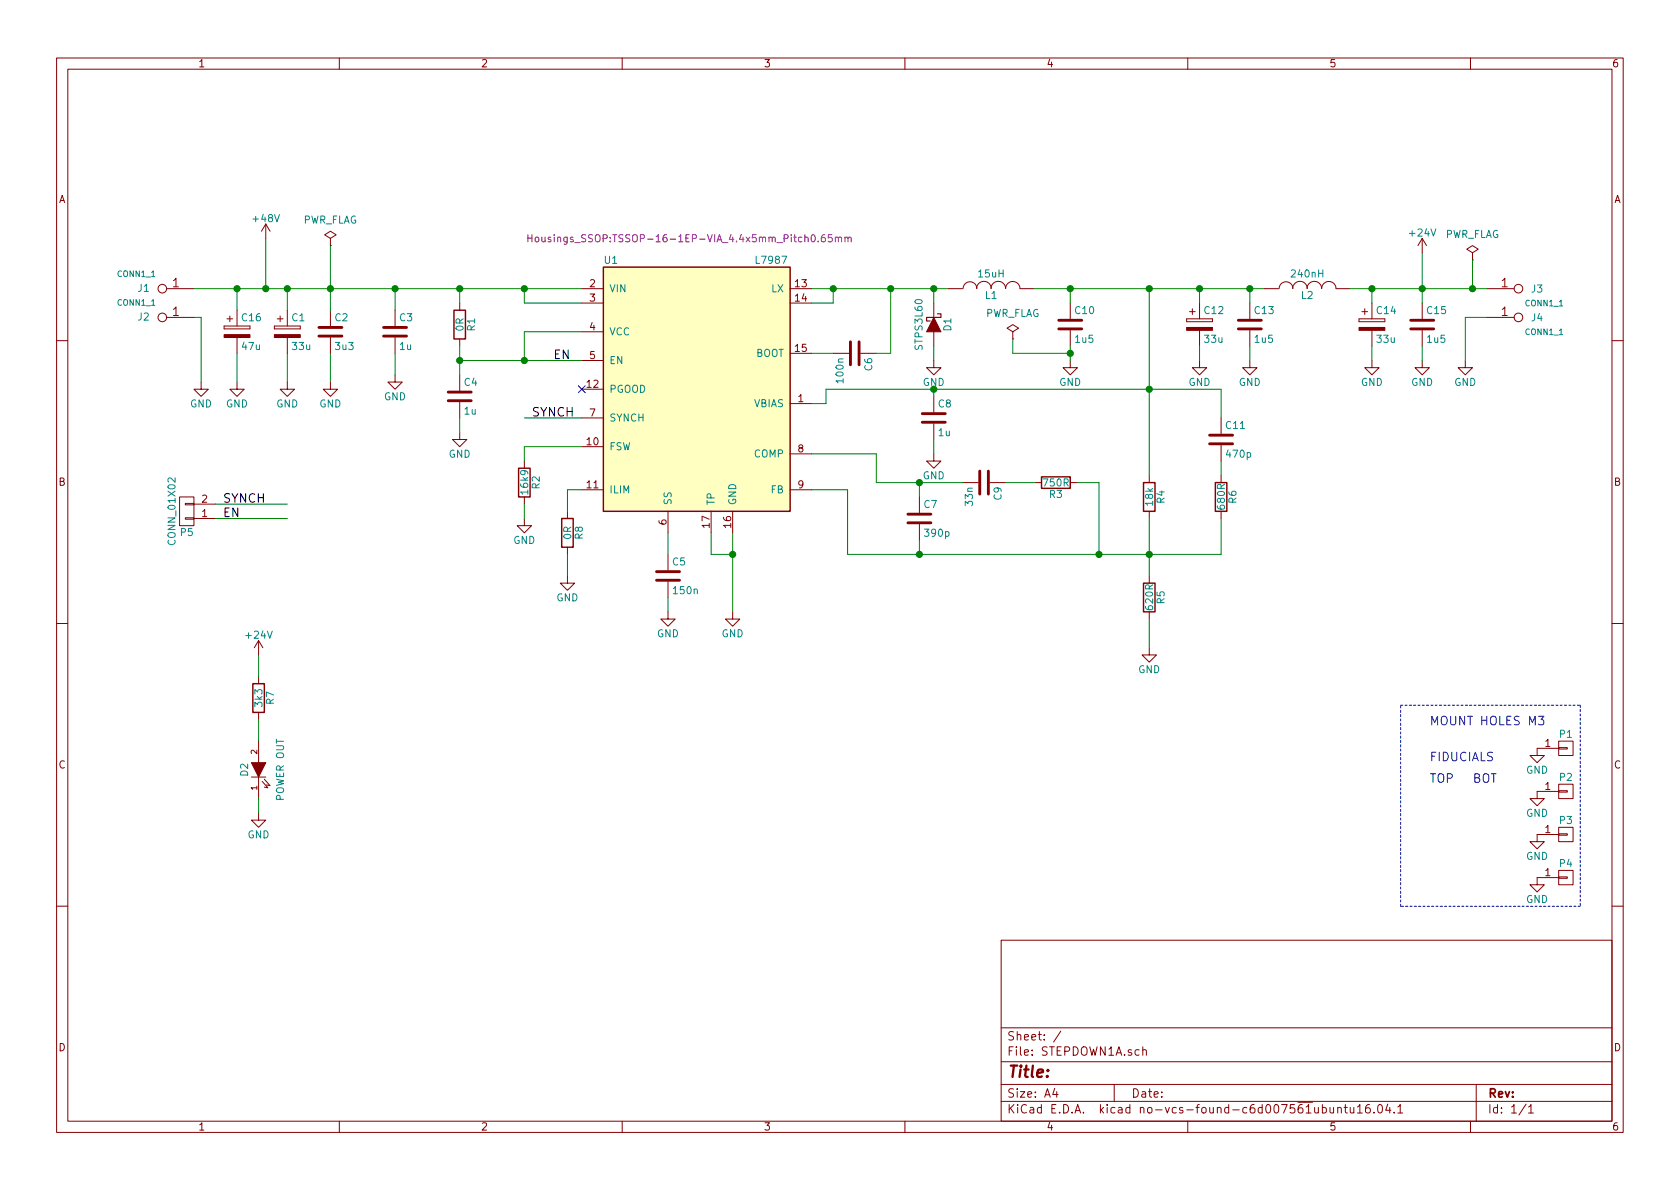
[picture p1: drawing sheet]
EESchema Schematic File Version 4
LIBS:STEPDOWN1A-cache
EELAYER 26 0
EELAYER END
$Descr A4 11693 8268
encoding utf-8
Sheet 1 1
Title ""
Date ""
Rev ""
Comp ""
Comment1 ""
Comment2 ""
Comment3 ""
Comment4 ""
$EndDescr
$Comp
L power:GND #PWR01
U 1 1
P 10700 5200
F 0 "#PWR01" H 10700 4950 50  0001 C CNN
F 1 "GND" H 10700 5050 50  0000 C CNN
F 2 "" H 10700 5200 50  0000 C CNN
F 3 "" H 10700 5200 50  0000 C CNN
	1    10700 5200
	1    0    0    -1  
$EndComp
$Comp
L STEPDOWN1A-rescue:CONN_01X01-RESCUE-STEPDOWN1A P1
U 1 1
P 10900 5200
F 0 "P1" H 10900 5300 50  0000 C CNN
F 1 "_NC" V 11000 5200 50  0001 C CNN
F 2 "Mounting_Holes:MountingHole_3.2mm_M3_DIN965_Pad" H 10900 5200 50  0001 C CNN
F 3 "" H 10900 5200 50  0000 C CNN
	1    10900 5200
	1    0    0    -1  
$EndComp
$Comp
L power:GND #PWR02
U 1 1
P 10700 5500
F 0 "#PWR02" H 10700 5250 50  0001 C CNN
F 1 "GND" H 10700 5350 50  0000 C CNN
F 2 "" H 10700 5500 50  0000 C CNN
F 3 "" H 10700 5500 50  0000 C CNN
	1    10700 5500
	1    0    0    -1  
$EndComp
$Comp
L STEPDOWN1A-rescue:CONN_01X01-RESCUE-STEPDOWN1A P2
U 1 1
P 10900 5500
F 0 "P2" H 10900 5600 50  0000 C CNN
F 1 "_NC" V 11000 5500 50  0001 C CNN
F 2 "Mounting_Holes:MountingHole_3.2mm_M3_DIN965_Pad" H 10900 5500 50  0001 C CNN
F 3 "" H 10900 5500 50  0000 C CNN
	1    10900 5500
	1    0    0    -1  
$EndComp
$Comp
L power:GND #PWR03
U 1 1
P 10700 5800
F 0 "#PWR03" H 10700 5550 50  0001 C CNN
F 1 "GND" H 10700 5650 50  0000 C CNN
F 2 "" H 10700 5800 50  0000 C CNN
F 3 "" H 10700 5800 50  0000 C CNN
	1    10700 5800
	1    0    0    -1  
$EndComp
$Comp
L STEPDOWN1A-rescue:CONN_01X01-RESCUE-STEPDOWN1A P3
U 1 1
P 10900 5800
F 0 "P3" H 10900 5900 50  0000 C CNN
F 1 "_NC" V 11000 5800 50  0001 C CNN
F 2 "Mounting_Holes:MountingHole_3.2mm_M3_DIN965_Pad" H 10900 5800 50  0001 C CNN
F 3 "" H 10900 5800 50  0000 C CNN
	1    10900 5800
	1    0    0    -1  
$EndComp
$Comp
L power:GND #PWR04
U 1 1
P 10700 6100
F 0 "#PWR04" H 10700 5850 50  0001 C CNN
F 1 "GND" H 10700 5950 50  0000 C CNN
F 2 "" H 10700 6100 50  0000 C CNN
F 3 "" H 10700 6100 50  0000 C CNN
	1    10700 6100
	1    0    0    -1  
$EndComp
$Comp
L STEPDOWN1A-rescue:CONN_01X01-RESCUE-STEPDOWN1A P4
U 1 1
P 10900 6100
F 0 "P4" H 10900 6200 50  0000 C CNN
F 1 "_NC" V 11000 6100 50  0001 C CNN
F 2 "Mounting_Holes:MountingHole_3.2mm_M3_DIN965_Pad" H 10900 6100 50  0001 C CNN
F 3 "" H 10900 6100 50  0000 C CNN
	1    10900 6100
	1    0    0    -1  
$EndComp
Text Notes 9950 5450 0    60   ~ 0
TOP
Text Notes 10250 5450 0    60   ~ 0
BOT\n
Text Notes 9950 5300 0    60   ~ 0
FIDUCIALS\n
Text Notes 9950 5050 0    60   ~ 0
MOUNT HOLES M3\n
Wire Notes Line
	11000 4900 11000 6300
Wire Notes Line
	11000 6300 9750 6300
Wire Notes Line
	9750 6300 9750 4900
Wire Notes Line
	9750 4900 11000 4900
$Comp
L STEPDOWN1A-rescue:C-RESCUE-STEPDOWN1A C3
U 1 1
P 2750 2300
F 0 "C3" H 2775 2400 50  0000 L CNN
F 1 "1u" H 2775 2200 50  0000 L CNN
F 2 "Capacitors_SMD:C_0805" H 2788 2150 50  0001 C CNN
F 3 "" H 2750 2300 50  0000 C CNN
	1    2750 2300
	1    0    0    -1  
$EndComp
$Comp
L STEPDOWN1A-rescue:C-RESCUE-STEPDOWN1A C4
U 1 1
P 3200 2750
F 0 "C4" H 3225 2850 50  0000 L CNN
F 1 "1u" H 3225 2650 50  0000 L CNN
F 2 "Capacitors_SMD:C_0805" H 3238 2600 50  0001 C CNN
F 3 "" H 3200 2750 50  0000 C CNN
	1    3200 2750
	1    0    0    -1  
$EndComp
$Comp
L STEPDOWN1A-rescue:C-RESCUE-STEPDOWN1A C2
U 1 1
P 2300 2300
F 0 "C2" H 2325 2400 50  0000 L CNN
F 1 "3u3" H 2325 2200 50  0000 L CNN
F 2 "Capacitors_SMD:C_0805" H 2338 2150 50  0001 C CNN
F 3 "" H 2300 2300 50  0000 C CNN
	1    2300 2300
	1    0    0    -1  
$EndComp
$Comp
L STEPDOWN1A-rescue:C-RESCUE-STEPDOWN1A C6
U 1 1
P 5950 2450
F 0 "C6" H 5975 2550 50  0000 L CNN
F 1 "100n" H 5975 2350 50  0000 L CNN
F 2 "Capacitors_SMD:C_0805" H 5988 2300 50  0001 C CNN
F 3 "" H 5950 2450 50  0000 C CNN
	1    5950 2450
	0    1    1    0   
$EndComp
$Comp
L STEPDOWN1A-rescue:C-RESCUE-STEPDOWN1A C10
U 1 1
P 7450 2250
F 0 "C10" H 7475 2350 50  0000 L CNN
F 1 "1u5" H 7475 2150 50  0000 L CNN
F 2 "Capacitors_SMD:C_1206" H 7488 2100 50  0001 C CNN
F 3 "" H 7450 2250 50  0000 C CNN
	1    7450 2250
	1    0    0    -1  
$EndComp
$Comp
L STEPDOWN1A-rescue:C-RESCUE-STEPDOWN1A C8
U 1 1
P 6500 2900
F 0 "C8" H 6525 3000 50  0000 L CNN
F 1 "1u" H 6525 2800 50  0000 L CNN
F 2 "Capacitors_SMD:C_0805" H 6538 2750 50  0001 C CNN
F 3 "" H 6500 2900 50  0000 C CNN
	1    6500 2900
	1    0    0    -1  
$EndComp
$Comp
L STEPDOWN1A-rescue:C-RESCUE-STEPDOWN1A C7
U 1 1
P 6400 3600
F 0 "C7" H 6425 3700 50  0000 L CNN
F 1 "390p" H 6425 3500 50  0000 L CNN
F 2 "Capacitors_SMD:C_0805" H 6438 3450 50  0001 C CNN
F 3 "" H 6400 3600 50  0000 C CNN
	1    6400 3600
	1    0    0    -1  
$EndComp
$Comp
L STEPDOWN1A-rescue:C-RESCUE-STEPDOWN1A C11
U 1 1
P 8500 3050
F 0 "C11" H 8525 3150 50  0000 L CNN
F 1 "470p" H 8525 2950 50  0000 L CNN
F 2 "Capacitors_SMD:C_0805" H 8538 2900 50  0001 C CNN
F 3 "" H 8500 3050 50  0000 C CNN
	1    8500 3050
	1    0    0    -1  
$EndComp
$Comp
L STEPDOWN1A-rescue:C-RESCUE-STEPDOWN1A C9
U 1 1
P 6850 3350
F 0 "C9" H 6875 3450 50  0000 L CNN
F 1 "33n" H 6875 3250 50  0000 L CNN
F 2 "Capacitors_SMD:C_0805" H 6888 3200 50  0001 C CNN
F 3 "" H 6850 3350 50  0000 C CNN
	1    6850 3350
	0    1    1    0   
$EndComp
$Comp
L STEPDOWN1A-rescue:C-RESCUE-STEPDOWN1A C5
U 1 1
P 4650 4000
F 0 "C5" H 4675 4100 50  0000 L CNN
F 1 "150n" H 4675 3900 50  0000 L CNN
F 2 "Capacitors_SMD:C_0805" H 4688 3850 50  0001 C CNN
F 3 "" H 4650 4000 50  0000 C CNN
	1    4650 4000
	1    0    0    -1  
$EndComp
$Comp
L STEPDOWN1A-rescue:R-RESCUE-STEPDOWN1A R1
U 1 1
P 3200 2250
F 0 "R1" V 3280 2250 50  0000 C CNN
F 1 "0R" V 3200 2250 50  0000 C CNN
F 2 "Resistors_SMD:R_0805" V 3130 2250 50  0001 C CNN
F 3 "" H 3200 2250 50  0000 C CNN
	1    3200 2250
	1    0    0    -1  
$EndComp
$Comp
L STEPDOWN1A-rescue:R-RESCUE-STEPDOWN1A R2
U 1 1
P 3650 3350
F 0 "R2" V 3730 3350 50  0000 C CNN
F 1 "16k9" V 3650 3350 50  0000 C CNN
F 2 "Resistors_SMD:R_0805" V 3580 3350 50  0001 C CNN
F 3 "" H 3650 3350 50  0000 C CNN
	1    3650 3350
	1    0    0    -1  
$EndComp
$Comp
L STEPDOWN1A-rescue:R-RESCUE-STEPDOWN1A R3
U 1 1
P 7350 3350
F 0 "R3" V 7430 3350 50  0000 C CNN
F 1 "750R" V 7350 3350 50  0000 C CNN
F 2 "Resistors_SMD:R_0805" V 7280 3350 50  0001 C CNN
F 3 "" H 7350 3350 50  0000 C CNN
	1    7350 3350
	0    1    1    0   
$EndComp
$Comp
L STEPDOWN1A-rescue:R-RESCUE-STEPDOWN1A R4
U 1 1
P 8000 3450
F 0 "R4" V 8080 3450 50  0000 C CNN
F 1 "18k" V 8000 3450 50  0000 C CNN
F 2 "Resistors_SMD:R_0805" V 7930 3450 50  0001 C CNN
F 3 "" H 8000 3450 50  0000 C CNN
	1    8000 3450
	1    0    0    -1  
$EndComp
$Comp
L STEPDOWN1A-rescue:R-RESCUE-STEPDOWN1A R5
U 1 1
P 8000 4150
F 0 "R5" V 8080 4150 50  0000 C CNN
F 1 "620R" V 8000 4150 50  0000 C CNN
F 2 "Resistors_SMD:R_0805" V 7930 4150 50  0001 C CNN
F 3 "" H 8000 4150 50  0000 C CNN
	1    8000 4150
	1    0    0    -1  
$EndComp
$Comp
L STEPDOWN1A-rescue:R-RESCUE-STEPDOWN1A R6
U 1 1
P 8500 3450
F 0 "R6" V 8580 3450 50  0000 C CNN
F 1 "680R" V 8500 3450 50  0000 C CNN
F 2 "Resistors_SMD:R_0805" V 8430 3450 50  0001 C CNN
F 3 "" H 8500 3450 50  0000 C CNN
	1    8500 3450
	1    0    0    -1  
$EndComp
$Comp
L STEPDOWN1A-rescue:INDUCTOR-RESCUE-STEPDOWN1A L1
U 1 1
P 6900 2000
F 0 "L1" V 6850 2000 50  0000 C CNN
F 1 "15uH" V 7000 2000 50  0000 C CNN
F 2 "Inductors:SELF-WE-PD-XXL" H 6900 2000 50  0001 C CNN
F 3 "" H 6900 2000 50  0000 C CNN
	1    6900 2000
	0    -1   -1   0   
$EndComp
Wire Wire Line
	1350 2000 1650 2000
Wire Wire Line
	3200 2500 3650 2500
Wire Wire Line
	3200 2400 3200 2500
Wire Wire Line
	2750 2150 2750 2000
Connection ~ 2750 2000
Wire Wire Line
	2300 1700 2300 2000
Connection ~ 2300 2000
Wire Wire Line
	2000 2150 2000 2000
Connection ~ 2000 2000
Wire Wire Line
	5650 2100 5800 2100
Wire Wire Line
	5800 2100 5800 2000
Wire Wire Line
	5650 2000 5800 2000
Connection ~ 5800 2000
Connection ~ 7450 2000
$Comp
L STEPDOWN1A-rescue:D_Schottky-RESCUE-STEPDOWN1A D1
U 1 1
P 6500 2250
F 0 "D1" H 6500 2350 50  0000 C CNN
F 1 "STPS3L60" H 6500 2150 50  0000 C CNN
F 2 "Diodes_SMD:DO-214AB" H 6500 2250 50  0001 C CNN
F 3 "" H 6500 2250 50  0000 C CNN
	1    6500 2250
	0    1    1    0   
$EndComp
Wire Wire Line
	6500 2100 6500 2000
Connection ~ 6500 2000
Wire Wire Line
	5650 2450 5800 2450
Wire Wire Line
	6100 2450 6200 2450
Wire Wire Line
	6200 2450 6200 2000
Connection ~ 6200 2000
Wire Wire Line
	5650 2800 5750 2800
Wire Wire Line
	5750 2800 5750 2700
Wire Wire Line
	5750 2700 6500 2700
Wire Wire Line
	4650 3700 4650 3850
Wire Wire Line
	8500 2700 8500 2900
Wire Wire Line
	4950 3700 4950 3850
Wire Wire Line
	4950 3850 5100 3850
Wire Wire Line
	5100 3700 5100 3850
Connection ~ 5100 3850
$Comp
L power:GND #PWR05
U 1 1
P 3650 3600
F 0 "#PWR05" H 3650 3350 50  0001 C CNN
F 1 "GND" H 3650 3450 50  0000 C CNN
F 2 "" H 3650 3600 50  0000 C CNN
F 3 "" H 3650 3600 50  0000 C CNN
	1    3650 3600
	1    0    0    -1  
$EndComp
$Comp
L power:GND #PWR06
U 1 1
P 8000 4500
F 0 "#PWR06" H 8000 4250 50  0001 C CNN
F 1 "GND" H 8000 4350 50  0000 C CNN
F 2 "" H 8000 4500 50  0000 C CNN
F 3 "" H 8000 4500 50  0000 C CNN
	1    8000 4500
	1    0    0    -1  
$EndComp
$Comp
L power:GND #PWR07
U 1 1
P 5100 4250
F 0 "#PWR07" H 5100 4000 50  0001 C CNN
F 1 "GND" H 5100 4100 50  0000 C CNN
F 2 "" H 5100 4250 50  0000 C CNN
F 3 "" H 5100 4250 50  0000 C CNN
	1    5100 4250
	1    0    0    -1  
$EndComp
Wire Wire Line
	3650 3200 3650 3100
Wire Wire Line
	3650 3100 4050 3100
Wire Wire Line
	3650 3500 3650 3600
$Comp
L power:GND #PWR08
U 1 1
P 4650 4250
F 0 "#PWR08" H 4650 4000 50  0001 C CNN
F 1 "GND" H 4650 4100 50  0000 C CNN
F 2 "" H 4650 4250 50  0000 C CNN
F 3 "" H 4650 4250 50  0000 C CNN
	1    4650 4250
	1    0    0    -1  
$EndComp
Wire Wire Line
	4650 4250 4650 4150
$Comp
L power:GND #PWR09
U 1 1
P 3200 3000
F 0 "#PWR09" H 3200 2750 50  0001 C CNN
F 1 "GND" H 3200 2850 50  0000 C CNN
F 2 "" H 3200 3000 50  0000 C CNN
F 3 "" H 3200 3000 50  0000 C CNN
	1    3200 3000
	1    0    0    -1  
$EndComp
Wire Wire Line
	3200 3000 3200 2900
$Comp
L power:GND #PWR010
U 1 1
P 2750 2600
F 0 "#PWR010" H 2750 2350 50  0001 C CNN
F 1 "GND" H 2750 2450 50  0000 C CNN
F 2 "" H 2750 2600 50  0000 C CNN
F 3 "" H 2750 2600 50  0000 C CNN
	1    2750 2600
	1    0    0    -1  
$EndComp
Wire Wire Line
	2750 2600 2750 2450
NoConn ~ 4050 2700
Wire Wire Line
	1850 2000 1850 1650
$Comp
L power:+48V #PWR011
U 1 1
P 1850 1650
F 0 "#PWR011" H 1850 1500 50  0001 C CNN
F 1 "+48V" H 1850 1790 50  0000 C CNN
F 2 "" H 1850 1650 50  0000 C CNN
F 3 "" H 1850 1650 50  0000 C CNN
	1    1850 1650
	1    0    0    -1  
$EndComp
$Comp
L power:+24V #PWR012
U 1 1
P 9900 1750
F 0 "#PWR012" H 9900 1600 50  0001 C CNN
F 1 "+24V" H 9900 1890 50  0000 C CNN
F 2 "" H 9900 1750 50  0000 C CNN
F 3 "" H 9900 1750 50  0000 C CNN
	1    9900 1750
	1    0    0    -1  
$EndComp
Wire Wire Line
	7450 2400 7450 2450
Wire Wire Line
	6500 2500 6500 2400
Wire Wire Line
	2300 2650 2300 2450
Wire Wire Line
	2000 2650 2000 2450
Wire Wire Line
	7650 3850 7650 3350
Wire Wire Line
	7650 3350 7500 3350
Wire Wire Line
	7200 3350 7000 3350
Wire Wire Line
	6400 3450 6400 3350
Wire Wire Line
	6100 3350 6400 3350
Wire Wire Line
	6400 3750 6400 3850
Wire Wire Line
	5900 3850 6400 3850
Connection ~ 7650 3850
Wire Wire Line
	5900 3850 5900 3400
Wire Wire Line
	5900 3400 5650 3400
Connection ~ 6400 3850
Wire Wire Line
	5650 3150 6100 3150
Wire Wire Line
	6100 3150 6100 3350
Connection ~ 6400 3350
Wire Wire Line
	6500 2750 6500 2700
Connection ~ 6500 2700
$Comp
L power:GND #PWR013
U 1 1
P 6500 3150
F 0 "#PWR013" H 6500 2900 50  0001 C CNN
F 1 "GND" H 6500 3000 50  0000 C CNN
F 2 "" H 6500 3150 50  0000 C CNN
F 3 "" H 6500 3150 50  0000 C CNN
	1    6500 3150
	1    0    0    -1  
$EndComp
Wire Wire Line
	6500 3150 6500 3050
$Comp
L power:GND #PWR014
U 1 1
P 7450 2500
F 0 "#PWR014" H 7450 2250 50  0001 C CNN
F 1 "GND" H 7450 2350 50  0000 C CNN
F 2 "" H 7450 2500 50  0000 C CNN
F 3 "" H 7450 2500 50  0000 C CNN
	1    7450 2500
	1    0    0    -1  
$EndComp
$Comp
L power:PWR_FLAG #FLG015
U 1 1
P 10250 1800
F 0 "#FLG015" H 10250 1895 50  0001 C CNN
F 1 "PWR_FLAG" H 10250 1980 50  0000 C CNN
F 2 "" H 10250 1800 50  0000 C CNN
F 3 "" H 10250 1800 50  0000 C CNN
	1    10250 1800
	1    0    0    -1  
$EndComp
$Comp
L power:PWR_FLAG #FLG016
U 1 1
P 2300 1700
F 0 "#FLG016" H 2300 1795 50  0001 C CNN
F 1 "PWR_FLAG" H 2300 1880 50  0000 C CNN
F 2 "" H 2300 1700 50  0000 C CNN
F 3 "" H 2300 1700 50  0000 C CNN
	1    2300 1700
	1    0    0    -1  
$EndComp
Wire Wire Line
	8500 3200 8500 3300
Wire Wire Line
	8500 3850 8500 3600
Wire Wire Line
	4050 2900 3650 2900
Text Label 3700 2900 0    60   ~ 0
SYNCH
Text Label 1550 3500 0    60   ~ 0
SYNCH
$Comp
L power:GND #PWR017
U 1 1
P 9550 2500
F 0 "#PWR017" H 9550 2250 50  0001 C CNN
F 1 "GND" H 9550 2350 50  0000 C CNN
F 2 "" H 9550 2500 50  0000 C CNN
F 3 "" H 9550 2500 50  0000 C CNN
	1    9550 2500
	1    0    0    -1  
$EndComp
Connection ~ 1850 2000
$Comp
L STEPDOWN1A-rescue:R-RESCUE-STEPDOWN1A R7
U 1 1
P 1800 4850
F 0 "R7" V 1880 4850 50  0000 C CNN
F 1 "3k3" V 1800 4850 50  0000 C CNN
F 2 "Resistors_SMD:R_0805" V 1730 4850 50  0001 C CNN
F 3 "" H 1800 4850 50  0000 C CNN
	1    1800 4850
	1    0    0    -1  
$EndComp
$Comp
L STEPDOWN1A-rescue:LED-RESCUE-STEPDOWN1A D2
U 1 1
P 1800 5350
F 0 "D2" H 1800 5450 50  0000 C CNN
F 1 "POWER OUT" H 1800 5200 50  0000 C CNN
F 2 "LEDs:LED_0805" H 1800 5350 50  0001 C CNN
F 3 "" H 1800 5350 50  0000 C CNN
	1    1800 5350
	0    -1   -1   0   
$EndComp
Wire Wire Line
	1800 5150 1800 5000
$Comp
L power:GND #PWR018
U 1 1
P 1800 5650
F 0 "#PWR018" H 1800 5400 50  0001 C CNN
F 1 "GND" H 1800 5500 50  0000 C CNN
F 2 "" H 1800 5650 50  0000 C CNN
F 3 "" H 1800 5650 50  0000 C CNN
	1    1800 5650
	1    0    0    -1  
$EndComp
Wire Wire Line
	1800 5650 1800 5550
$Comp
L power:+24V #PWR019
U 1 1
P 1800 4550
F 0 "#PWR019" H 1800 4400 50  0001 C CNN
F 1 "+24V" H 1800 4690 50  0000 C CNN
F 2 "" H 1800 4550 50  0000 C CNN
F 3 "" H 1800 4550 50  0000 C CNN
	1    1800 4550
	1    0    0    -1  
$EndComp
Wire Wire Line
	1800 4700 1800 4550
$Comp
L STEPDOWN1A-rescue:CONN1_1-RESCUE-STEPDOWN1A J1
U 1 1
P 1050 1950
F 0 "J1" H 1100 2000 50  0000 C CNN
F 1 "CONN1_1" H 1150 1900 40  0000 C CNN
F 2 "Connect:WAGO256" H 1100 1900 60  0001 C CNN
F 3 "" H 1100 1900 60  0000 C CNN
	1    1050 1950
	-1   0    0    1   
$EndComp
$Comp
L STEPDOWN1A-rescue:CONN1_1-RESCUE-STEPDOWN1A J2
U 1 1
P 1050 2150
F 0 "J2" H 1100 2200 50  0000 C CNN
F 1 "CONN1_1" H 1150 2100 40  0000 C CNN
F 2 "Connect:WAGO256" H 1100 2100 60  0001 C CNN
F 3 "" H 1100 2100 60  0000 C CNN
	1    1050 2150
	-1   0    0    1   
$EndComp
Wire Wire Line
	1350 2200 1400 2200
Wire Wire Line
	1400 2200 1400 2650
$Comp
L STEPDOWN1A-rescue:CONN1_1-RESCUE-STEPDOWN1A J3
U 1 1
P 10650 2050
F 0 "J3" H 10700 2100 50  0000 C CNN
F 1 "CONN1_1" H 10750 2000 40  0000 C CNN
F 2 "Connect:WAGO256" H 10700 2000 60  0001 C CNN
F 3 "" H 10700 2000 60  0000 C CNN
	1    10650 2050
	1    0    0    -1  
$EndComp
$Comp
L STEPDOWN1A-rescue:CONN1_1-RESCUE-STEPDOWN1A J4
U 1 1
P 10650 2250
F 0 "J4" H 10700 2300 50  0000 C CNN
F 1 "CONN1_1" H 10750 2200 40  0000 C CNN
F 2 "Connect:WAGO256" H 10700 2200 60  0001 C CNN
F 3 "" H 10700 2200 60  0000 C CNN
	1    10650 2250
	1    0    0    -1  
$EndComp
$Comp
L STEPDOWN1A-rescue:R-RESCUE-STEPDOWN1A R8
U 1 1
P 3950 3700
F 0 "R8" V 4030 3700 50  0000 C CNN
F 1 "0R" V 3950 3700 50  0000 C CNN
F 2 "Resistors_SMD:R_0805" V 3880 3700 50  0001 C CNN
F 3 "" H 3950 3700 50  0000 C CNN
	1    3950 3700
	1    0    0    -1  
$EndComp
$Comp
L power:GND #PWR020
U 1 1
P 3950 4000
F 0 "#PWR020" H 3950 3750 50  0001 C CNN
F 1 "GND" H 3950 3850 50  0000 C CNN
F 2 "" H 3950 4000 50  0000 C CNN
F 3 "" H 3950 4000 50  0000 C CNN
	1    3950 4000
	1    0    0    -1  
$EndComp
Wire Wire Line
	3950 3550 3950 3400
Wire Wire Line
	3950 3400 4050 3400
Wire Wire Line
	3950 3850 3950 4000
$Comp
L power:GND #PWR021
U 1 1
P 2300 2650
F 0 "#PWR021" H 2300 2400 50  0001 C CNN
F 1 "GND" H 2300 2500 50  0000 C CNN
F 2 "" H 2300 2650 50  0000 C CNN
F 3 "" H 2300 2650 50  0000 C CNN
	1    2300 2650
	1    0    0    -1  
$EndComp
$Comp
L power:GND #PWR022
U 1 1
P 2000 2650
F 0 "#PWR022" H 2000 2400 50  0001 C CNN
F 1 "GND" H 2000 2500 50  0000 C CNN
F 2 "" H 2000 2650 50  0000 C CNN
F 3 "" H 2000 2650 50  0000 C CNN
	1    2000 2650
	1    0    0    -1  
$EndComp
$Comp
L power:GND #PWR023
U 1 1
P 1400 2650
F 0 "#PWR023" H 1400 2400 50  0001 C CNN
F 1 "GND" H 1400 2500 50  0000 C CNN
F 2 "" H 1400 2650 50  0000 C CNN
F 3 "" H 1400 2650 50  0000 C CNN
	1    1400 2650
	1    0    0    -1  
$EndComp
$Comp
L power:GND #PWR024
U 1 1
P 6500 2500
F 0 "#PWR024" H 6500 2250 50  0001 C CNN
F 1 "GND" H 6500 2350 50  0000 C CNN
F 2 "" H 6500 2500 50  0000 C CNN
F 3 "" H 6500 2500 50  0000 C CNN
	1    6500 2500
	1    0    0    -1  
$EndComp
$Comp
L power:PWR_FLAG #FLG025
U 1 1
P 7050 2350
F 0 "#FLG025" H 7050 2445 50  0001 C CNN
F 1 "PWR_FLAG" H 7050 2530 50  0000 C CNN
F 2 "" H 7050 2350 50  0000 C CNN
F 3 "" H 7050 2350 50  0000 C CNN
	1    7050 2350
	1    0    0    -1  
$EndComp
Wire Wire Line
	7050 2350 7050 2450
Wire Wire Line
	7050 2450 7450 2450
Connection ~ 7450 2450
$Comp
L STEPDOWN1A-rescue:L7987-RESCUE-STEPDOWN1A U1
U 1 1
P 4850 2700
F 0 "U1" H 4200 3600 50  0000 L CNN
F 1 "L7987" H 5250 3600 50  0000 L CNN
F 2 "Housings_SSOP:TSSOP-16-1EP-VIA_4.4x5mm_Pitch0.65mm" H 4800 3750 50  0000 C CNN
F 3 "" H 4850 2700 50  0000 C CNN
	1    4850 2700
	1    0    0    -1  
$EndComp
$Comp
L STEPDOWN1A-rescue:CP-RESCUE-STEPDOWN1A C1
U 1 1
P 2000 2300
F 0 "C1" H 2025 2400 50  0000 L CNN
F 1 "33u" H 2025 2200 50  0000 L CNN
F 2 "Capacitors_Tantalum_SMD:TantalC_SizeD_EIA-7343_HandSoldering" H 2038 2150 50  0001 C CNN
F 3 "" H 2000 2300 50  0000 C CNN
	1    2000 2300
	1    0    0    -1  
$EndComp
$Comp
L STEPDOWN1A-rescue:CP-RESCUE-STEPDOWN1A C12
U 1 1
P 8350 2250
F 0 "C12" H 8375 2350 50  0000 L CNN
F 1 "33u" H 8375 2150 50  0000 L CNN
F 2 "Capacitors_Tantalum_SMD:TantalC_SizeC_EIA-6032_HandSoldering" H 8388 2100 50  0001 C CNN
F 3 "" H 8350 2250 50  0000 C CNN
	1    8350 2250
	1    0    0    -1  
$EndComp
$Comp
L STEPDOWN1A-rescue:C-RESCUE-STEPDOWN1A C13
U 1 1
P 8700 2250
F 0 "C13" H 8725 2350 50  0000 L CNN
F 1 "1u5" H 8725 2150 50  0000 L CNN
F 2 "Capacitors_SMD:C_1206" H 8738 2100 50  0001 C CNN
F 3 "" H 8700 2250 50  0000 C CNN
	1    8700 2250
	1    0    0    -1  
$EndComp
Wire Wire Line
	10200 2200 10350 2200
Wire Wire Line
	8350 2100 8350 2000
Connection ~ 8350 2000
Wire Wire Line
	8700 2100 8700 2000
Connection ~ 8700 2000
$Comp
L power:GND #PWR026
U 1 1
P 8350 2500
F 0 "#PWR026" H 8350 2250 50  0001 C CNN
F 1 "GND" H 8350 2350 50  0000 C CNN
F 2 "" H 8350 2500 50  0000 C CNN
F 3 "" H 8350 2500 50  0000 C CNN
	1    8350 2500
	1    0    0    -1  
$EndComp
$Comp
L power:GND #PWR027
U 1 1
P 8700 2500
F 0 "#PWR027" H 8700 2250 50  0001 C CNN
F 1 "GND" H 8700 2350 50  0000 C CNN
F 2 "" H 8700 2500 50  0000 C CNN
F 3 "" H 8700 2500 50  0000 C CNN
	1    8700 2500
	1    0    0    -1  
$EndComp
Wire Wire Line
	8350 2500 8350 2400
Wire Wire Line
	8700 2500 8700 2400
$Comp
L STEPDOWN1A-rescue:INDUCTOR-RESCUE-STEPDOWN1A L2
U 1 1
P 9100 2000
F 0 "L2" V 9050 2000 50  0000 C CNN
F 1 "240nH" V 9200 2000 50  0000 C CNN
F 2 "Resistors_SMD:R_0805" H 9100 2000 50  0001 C CNN
F 3 "" H 9100 2000 50  0000 C CNN
	1    9100 2000
	0    -1   -1   0   
$EndComp
Wire Wire Line
	9400 2000 9550 2000
Wire Wire Line
	7200 2000 7450 2000
Connection ~ 8000 2700
Wire Wire Line
	8000 3600 8000 3850
Connection ~ 8000 3850
Wire Wire Line
	8000 4300 8000 4500
Text Label 1550 3600 0    60   ~ 0
EN
Wire Wire Line
	3200 2100 3200 2000
Connection ~ 3200 2000
Connection ~ 3200 2500
Wire Wire Line
	4050 2100 3650 2100
Wire Wire Line
	3650 2100 3650 2000
Connection ~ 3650 2000
Wire Wire Line
	4050 2300 3650 2300
Wire Wire Line
	3650 2300 3650 2500
Connection ~ 3650 2500
Text Label 3850 2500 0    60   ~ 0
EN
$Comp
L STEPDOWN1A-rescue:CONN_01X02-RESCUE-STEPDOWN1A P5
U 1 1
P 1300 3550
F 0 "P5" H 1300 3700 50  0000 C CNN
F 1 "CONN_01X02" V 1400 3550 50  0000 C CNN
F 2 "Pin_Headers:Pin_Header_Straight_1x02" H 1300 3550 50  0001 C CNN
F 3 "" H 1300 3550 50  0000 C CNN
	1    1300 3550
	-1   0    0    1   
$EndComp
Wire Wire Line
	1500 3600 2000 3600
Wire Wire Line
	1500 3500 2000 3500
$Comp
L STEPDOWN1A-rescue:CP-RESCUE-STEPDOWN1A C14
U 1 1
P 9550 2250
F 0 "C14" H 9575 2350 50  0000 L CNN
F 1 "33u" H 9575 2150 50  0000 L CNN
F 2 "Capacitors_Tantalum_SMD:TantalC_SizeC_EIA-6032_HandSoldering" H 9588 2100 50  0001 C CNN
F 3 "" H 9550 2250 50  0000 C CNN
	1    9550 2250
	1    0    0    -1  
$EndComp
$Comp
L STEPDOWN1A-rescue:C-RESCUE-STEPDOWN1A C15
U 1 1
P 9900 2250
F 0 "C15" H 9925 2350 50  0000 L CNN
F 1 "1u5" H 9925 2150 50  0000 L CNN
F 2 "Capacitors_SMD:C_1206" H 9938 2100 50  0001 C CNN
F 3 "" H 9900 2250 50  0000 C CNN
	1    9900 2250
	1    0    0    -1  
$EndComp
Wire Wire Line
	9900 1750 9900 2000
Connection ~ 9900 2000
Wire Wire Line
	9550 2100 9550 2000
Connection ~ 9550 2000
$Comp
L power:GND #PWR028
U 1 1
P 9900 2500
F 0 "#PWR028" H 9900 2250 50  0001 C CNN
F 1 "GND" H 9900 2350 50  0000 C CNN
F 2 "" H 9900 2500 50  0000 C CNN
F 3 "" H 9900 2500 50  0000 C CNN
	1    9900 2500
	1    0    0    -1  
$EndComp
Wire Wire Line
	9550 2500 9550 2400
Wire Wire Line
	9900 2500 9900 2400
$Comp
L power:GND #PWR029
U 1 1
P 10200 2500
F 0 "#PWR029" H 10200 2250 50  0001 C CNN
F 1 "GND" H 10200 2350 50  0000 C CNN
F 2 "" H 10200 2500 50  0000 C CNN
F 3 "" H 10200 2500 50  0000 C CNN
	1    10200 2500
	1    0    0    -1  
$EndComp
Wire Wire Line
	10200 2500 10200 2200
$Comp
L STEPDOWN1A-rescue:CP-RESCUE-STEPDOWN1A C16
U 1 1
P 1650 2300
F 0 "C16" H 1675 2400 50  0000 L CNN
F 1 "47u" H 1675 2200 50  0000 L CNN
F 2 "Capacitors_ThroughHole:C_Radial_D6.3_L11.2_P2.5" H 1688 2150 50  0001 C CNN
F 3 "" H 1650 2300 50  0000 C CNN
	1    1650 2300
	1    0    0    -1  
$EndComp
Wire Wire Line
	1650 2150 1650 2000
Connection ~ 1650 2000
$Comp
L power:GND #PWR030
U 1 1
P 1650 2650
F 0 "#PWR030" H 1650 2400 50  0001 C CNN
F 1 "GND" H 1650 2500 50  0000 C CNN
F 2 "" H 1650 2650 50  0000 C CNN
F 3 "" H 1650 2650 50  0000 C CNN
	1    1650 2650
	1    0    0    -1  
$EndComp
Wire Wire Line
	1650 2650 1650 2450
Connection ~ 8000 2000
Wire Wire Line
	8000 2000 8000 2700
Wire Wire Line
	7450 2100 7450 2000
Wire Wire Line
	10250 1800 10250 2000
Connection ~ 10250 2000
Wire Wire Line
	2750 2000 3200 2000
Wire Wire Line
	2300 2000 2750 2000
Wire Wire Line
	2300 2000 2300 2150
Wire Wire Line
	2000 2000 2300 2000
Wire Wire Line
	5800 2000 6200 2000
Wire Wire Line
	7450 2000 8000 2000
Wire Wire Line
	6500 2000 6600 2000
Wire Wire Line
	6200 2000 6500 2000
Wire Wire Line
	5100 3850 5100 4250
Wire Wire Line
	7650 3850 8000 3850
Wire Wire Line
	6400 3850 7650 3850
Wire Wire Line
	6400 3350 6700 3350
Wire Wire Line
	6500 2700 8000 2700
Wire Wire Line
	1850 2000 2000 2000
Wire Wire Line
	7450 2450 7450 2500
Wire Wire Line
	8350 2000 8700 2000
Wire Wire Line
	8700 2000 8800 2000
Wire Wire Line
	8000 2700 8000 3300
Wire Wire Line
	8000 2700 8500 2700
Wire Wire Line
	8000 3850 8000 4000
Wire Wire Line
	8000 3850 8500 3850
Wire Wire Line
	3200 2000 3650 2000
Wire Wire Line
	3200 2500 3200 2600
Wire Wire Line
	3650 2000 4050 2000
Wire Wire Line
	3650 2500 4050 2500
Wire Wire Line
	9900 2000 10250 2000
Wire Wire Line
	9900 2000 9900 2100
Wire Wire Line
	9550 2000 9900 2000
Wire Wire Line
	1650 2000 1850 2000
Wire Wire Line
	8000 2000 8350 2000
Wire Wire Line
	10250 2000 10350 2000
$EndSCHEMATC
